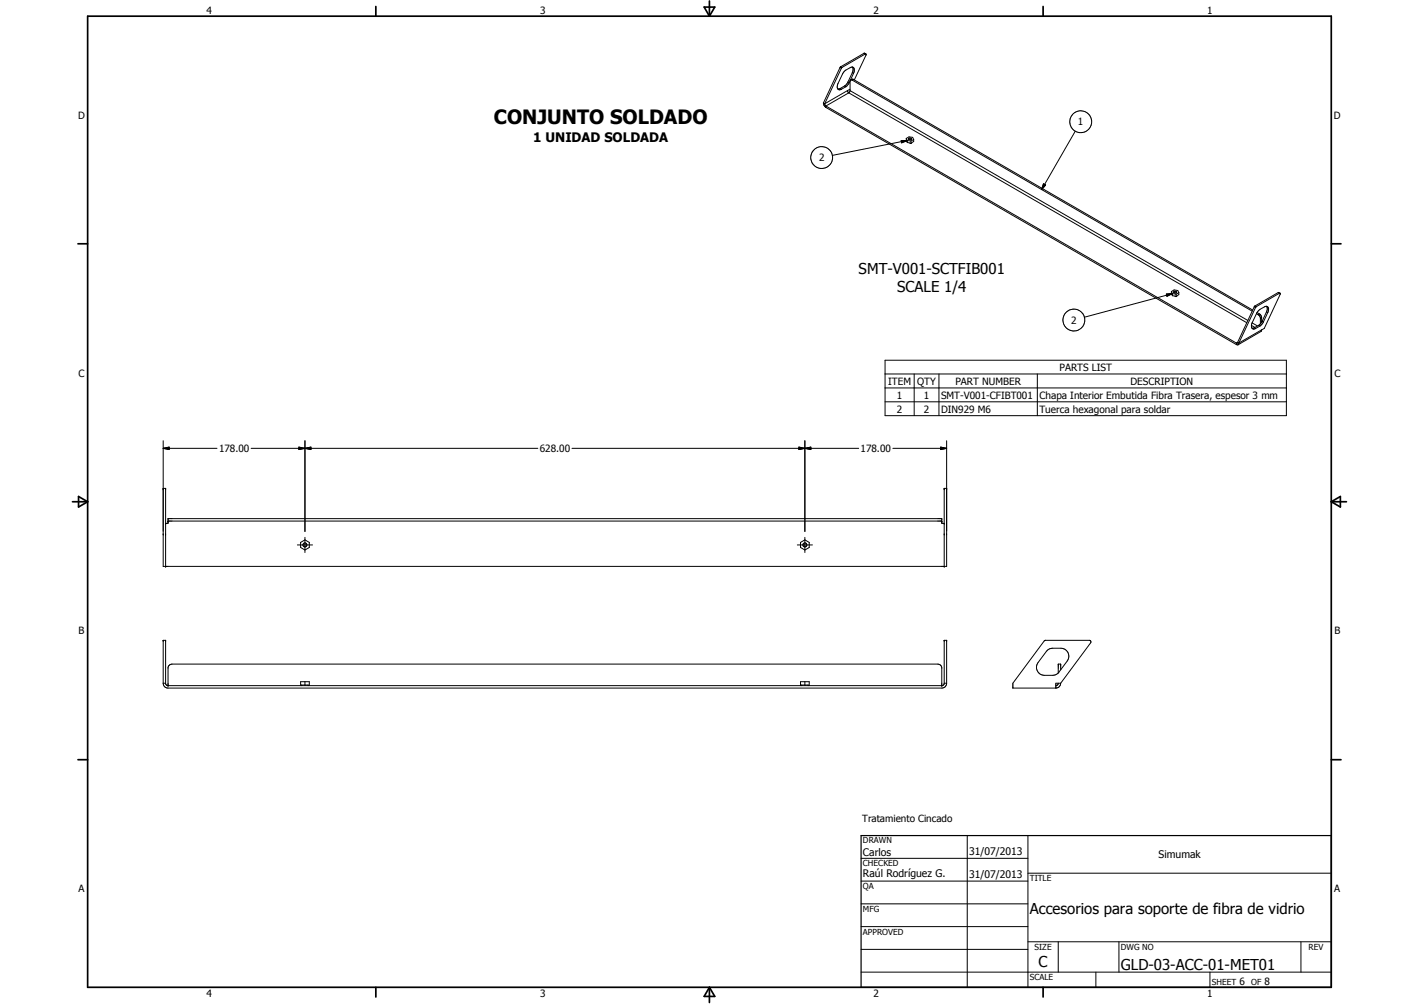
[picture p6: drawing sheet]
<svg xmlns="http://www.w3.org/2000/svg" width="594mm" height="420mm" viewBox="0 0 594 420" stroke-linecap="round" stroke-linejoin="round" font-family="sans-serif">
<g fill="none" stroke="#000" stroke-width=".42">
<path d="M351.7 28.2l.5 .4M351.7 28.2l-7 14.9M351.7 37l.6 .3M351.7 37l-.9 .3M352 27.9l.5 .3M352 27.9l-.3 .3M352.2 28.6l-6.9 14.8M352.5 28.2l-.3 .4M353.6 36l.5 .3M353.6 36l-1.9 1M354.1 36.3l-1.8 1M354.8 37.9l.5 1"/>
<path d="M354.8 37.9l-9.5 5.5M355 34.3l.5 .4M355 34.3l-1.4 1.7M355.3 38.9l166.7 96.1M355.3 38.9l-9.5 5.5M355.5 34.7l-1.4 1.6M355.9 37.9l166.5 96.2M355.9 37.3l-1.1 .6M355.9 37.9l-.6 1M355.9 33.8l-.4 .9M356 33.6l-.1 4.3M356.1 33.5l-.1 .1"/>
<path d="M356.1 33.5h.7M356.8 33.5l167.4 96.7M356.8 30.4l.5 .3M356.8 30.4l-1.8 3.9M356.9 28.1l-1 .2-2.6 1.7-2.4 4.9a1.6 1.6 0 0 0 .6 2.7l.8-.3M356.9 28.1a1.74 1.74 0 0 1 .4 2.6M356.9 28.1l.3 1-.4 1.3M357.3 33.2l-1.2 .3M357.3 33.2l-.5 .3M357.3 33.2l167.2 96.6M357.3 30.7l-1.3 2.9M361.7 22.3l.5 .3"/>
<path d="M361.7 22.3l-9.7 5.6M361.8 22.3l.7 .3M361.8 22.3h-.1M362.2 22.6l-9.7 5.6M362.5 22.6h-.3M362.5 22.6v.5l-4.8 10.3M344.7 43.1l.2 .8 .9 1.1M344.7 43.1l.6 .3M345.3 43.4l.5 1M345.8 44.4v.6M345.8 45l171.8 99.2M345.8 44.4l171.8 99.2"/>
<path d="M377.3 58.8h2.6l-2.4 1zM379.4 57.9v1l.5 .7M379.4 57.9l1.2-.6 1.5 .2 .4 .9M379.4 57.9l.5 .9M379.9 59.6l1.5 .5M379.9 58.8v.8M379.9 58.8l1.5 .2M379.9 58.8l-31.4 6.2M380.4 58a.53 .53 0 0 1 .8-.3 .53 .53 0 0 1 .2 .7l-.7 .1zM381.4 59v1.1M382.5 58.4v.8l-1.1 .9M382.5 58.4l-1.1 .6"/>
<path d="M450.2 54.9l-14.1 24.4M436.9 76.9l.9 .5-1.7 1.9zM488.3 123.1l2.5-.2-2.2 1.1zM490.4 122l.2 1.2M490.4 122l1.2-.7 1.5 .3 .4 .9M490.4 122l.4 .9M490.6 123.2l.2 .5M490.6 123.1v.1M490.8 123.7l1.6 .4M490.8 122.9v.8M490.8 122.9l1.6 .2M490.8 122.9l-36.8 9.9"/>
<path d="M491.4 122.2a.55 .55 0 0 1 .6-.3 .55 .55 0 0 1 .4 .6l-.7 .1zM491.4 122.3v.1M492.4 123.1v1M493.5 122.5v.8l-1.1 .8M493.5 122.5l-1.1 .6M524 136.2l1.4 .8M524.2 135.1l2.2 1.3M525.1 128.4l.5 .3M525.1 128.4l-6.9 14.9M525.1 137.2l.6 .3M525.1 137.2l-.9 .2M525.4 128.1l.5 .3"/>
<path d="M525.4 128.1l-.3 .3M525.6 128.7l-6.9 14.9M525.9 128.4l-.3 .3M526 131.3l.8 .4M526.3 130.8l1 .6M526.8 131.7l.8 1.1 .1 2.7M527 136.1l.5 .3M527 136.1l-1.9 1.1M527.3 131.4l.8 1.1 .1 2.3M527.3 131.4l-.5 .3M527.5 136.4l-1.8 1.1M528.2 138l-.3 .7-9.5 5.6"/>
<path d="M528.2 133l-.5 .3M528.2 134.8l-1.2 1.3M528.2 138l-9.5 5.6M528.4 134.5l.5 .3M528.4 134.5l-.2 .3M528.9 134.8l-1.4 1.6M530.2 130.6l.5 .3M530.2 130.6l-1.8 3.9M530.3 128.2a1.75 1.75 0 0 1 .4 2.7M530.3 128.2l-2.8 1.3-1 .9-2.3 4.6a1.51 1.51 0 0 0-.4 1.7 1.51 1.51 0 0 0 1.4 1l.5-.2M530.3 128.2l.3 1.3-.4 1.1M530.7 130.9l-1.8 3.9"/>
<path d="M535.1 122.4l.5 .3M535.1 122.4l-9.7 5.7M535.2 122.4h.1M535.2 122.4h-.1M535.3 122.4l.6 .3M535.6 122.7h.3M535.6 122.7l-9.7 5.7M535.9 122.7l-6.6 14.8-1.1 .5M370.5 150.7h168.1v23.2h-168.1zM370.5 156.5h168.1M382.7 156.5v17.4M393.1 156.5v17.4"/>
<path d="M434.3 156.5v17.4M517.6 144.2l.8 .1M517.6 143.6v.6M518.2 143.3l.5 .3M518.2 143.3l-.6 .3M518.2 143.3l-.2 .3h-.4M518.7 143.6l-.3 .7M370.5 162.3h168.1M370.5 168.1h168.1M68.3 187.6l2.5-.5v1zM68.3 184.4v52.6h328v-52.6M68.3 187.6h22.5"/>
<path d="M105.1 187.6h120.1M125.1 187.1l2.6 .5-2.6 .5zM127.7 187.6l2.5-.5v1zM127.7 184.4v38M239.5 187.6h120M334.5 187.1l2.5 .5-2.5 .5zM334.5 187.1v1l5-1v1zM337 187.6l2.5-.5v1zM337 184.4v38M373.8 187.6h22.5M393.8 187.1l2.5 .5-2.5 .5zM68.3 204.4h1v32.6"/>
<path d="M69.3 219h1.1v-2h323.9v2h1M70.4 218.1h323.9M396.3 204.4h-1v32.6M124.5 228h6.3M125.9 227l1.8-1.1 1.8 1.1v2.1l-1.8 1.1-1.8-1.1zM127.7 224.9v6.3M333.8 228h6.3M335.1 227l1.9-1.1 1.8 1.1v2.1l-1.8 1.1-1.9-1.1zM337 224.9v6.3M438.4 272.3l1.9-1h3.9a3.3 3.3 0 0 1 2.9 1.8 3.3 3.3 0 0 1-.3 3.5l-3.7 5-.7 .6-1.3 .4h-3.8a3.4 3.4 0 0 1-2.7-5.3zM68.3 285.9v-17.9h1v18.2l.8 .7h324.4l.8-.7v-18.2h1v17.9M68.3 285.9h1"/>
<path d="M68.3 285.9a2 2 0 0 0 2.1 2.1h323.9a2 2 0 0 0 2-2.1M70.4 286.9v-7.6a1.7 1.7 0 0 1 1.6-1.4h320.6l1.1 .4 .6 1v7.6M125.9 286.9v-1.6h3.6v1.6M126.3 286.9v-.2h2.7v.2M126.3 286.7v.2M127.7 285.3v1.4M129 286.7v.2M335.1 286.9v-1.6h3.7v1.6M335.6 286.9v-.2h2.8v.2M337 285.3v1.4M338.3 286.7v.2M395.3 285.9h1"/>
<path d="M443.1 285.9l-.4 .8-.7 .2M444.1 280.3v-2.4h-1v3.7M444.1 285.9l12.5-16.9v-.9l-19.2-.1-13.4 17.9v2.1h18M444.1 285.9h-2.1v2.1M444.1 285.9a2.09 2.09 0 0 1-2.1 2.1M360.5 359.2h69.9M405 349.7v63.5M430.4 349.7v63.5M360.5 368.7h69.9M360.5 378.2h69.9M430.4 365.4h127M360.5 387.8h69.9"/>
<path d="M360.5 397.3h69.9M430.4 394.1h127M443.1 394.1v12.7M468.5 394.1v12.7M544.7 394.1v12.7M360.5 406.8h196.9M458.8 406.8v6.4M506.6 406.8v6.4"/>
<circle cx="452.5" cy="50.9" r="4.6"/>
<circle cx="344" cy="65.9" r="4.6"/>
<circle cx="449.6" cy="133.9" r="4.6"/>
<circle cx="127.7" cy="228" r=".82"/>
<circle cx="337" cy="228.1" r=".83"/>
</g>
<g fill="#000">
<circle cx="68.3" cy="204.4" r=".18"/>
<circle cx="69.3" cy="219" r=".18"/>
<circle cx="69.3" cy="204.4" r=".18"/>
<circle cx="70.4" cy="218.1" r=".18"/>
<circle cx="70.4" cy="217" r=".18"/>
<circle cx="394.3" cy="217" r=".18"/>
<circle cx="394.3" cy="218.1" r=".18"/>
<circle cx="395.3" cy="204.4" r=".18"/>
<circle cx="395.3" cy="219" r=".18"/>
<circle cx="396.3" cy="204.4" r=".18"/>
<circle cx="69.3" cy="237" r=".18"/>
<circle cx="395.3" cy="237" r=".18"/>
<circle cx="68.3" cy="268" r=".18"/>
<circle cx="69.3" cy="268" r=".18"/>
<circle cx="395.3" cy="268" r=".18"/>
<circle cx="396.3" cy="268" r=".18"/>
<circle cx="70.4" cy="286.9" r=".18"/>
<circle cx="394.3" cy="286.9" r=".18"/>
</g>
<g fill="none" stroke="#000" stroke-width=".71">
<path d="M36.7 6.8h520.7v406.4h-520.7zM157.3 2.7v4.1M294.8 3h4.4l-2.2 3.8zM297 .4v6.4M436.7 2.7v4.1M32.6 102h4.1M557.4 102h4M30.3 210h6.4M32.9 207.8l3.8 2.2-3.8 2.2zM557.4 210h6.3M557.4 210l3.8-2.2v4.4zM32.6 317.9h4.1"/>
<path d="M557.4 317.9h4M157.3 413.2v4M297 413.2v6.3M297 413.2l2.2 3.8h-4.4zM436.7 413.2v4"/>
</g>
<path d="M360.5 349.7h196.9v63.5h-196.9z" fill="none" stroke="#000" stroke-width=".51"/>
<path d="M377.3 58.8h2.6l-2.4 1zM436.9 76.9l.9 .5-1.7 1.9zM488.3 123.1l2.5-.2-2.2 1.1zM68.3 187.6l2.5-.5v1zM125.1 187.1l2.6 .5-2.6 .5zM127.7 187.6l2.5-.5v1zM334.5 187.1l2.5 .5-2.5 .5zM337 187.6l2.5-.5v1zM393.8 187.1l2.5 .5-2.5 .5z" fill="#000"/>
<text font-size="8.2" x="206.8" y="51.9">CONJUNTO SOLDADO</text>
<g font-size="6.3">
<text x="359.5" y="114.6">SMT-V001-SCTFIB001</text>
<text x="375.6" y="122.1">SCALE 1/4</text>
<text x="431.1" y="382.6">Accesorios para soporte de fibra de vidrio</text>
<text x="434.8" y="404.7">C</text>
<text x="469.2" y="406">GLD-03-ACC-01-MET01</text>
</g>
<text font-size="5.5" x="223.2" y="59.2">1 UNIDAD SOLDADA</text>
<g font-size="4.4">
<text x="361.3" y="358.4">Carlos</text>
<text x="405.7" y="357.7">31/07/2013</text>
<text x="485" y="359.2">Simumak</text>
<text x="361.3" y="367.1">Raúl Rodríguez G.</text>
<text x="405.7" y="367.2">31/07/2013</text>
</g>
<g font-size="4.2">
<text x="86.4" y="5.8">4</text>
<text x="226.1" y="5.8">3</text>
<text x="365.7" y="5.8">2</text>
<text x="505.4" y="5.8">1</text>
<text x="32.8" y="49.6">D</text>
<text x="451.3" y="52.5">1</text>
<text x="558.5" y="49.6">D</text>
<text x="342.9" y="67.5">2</text>
<text x="448.5" y="135.5">2</text>
<text x="443.6" y="155.2">PARTS LIST</text>
<text x="32.9" y="157.6">C</text>
<text x="371.8" y="161">ITEM</text>
<text x="384" y="161">QTY</text>
<text x="400" y="161">PART NUMBER</text>
<text x="473.3" y="161">DESCRIPTION</text>
<text x="558.7" y="157.6">C</text>
<text x="375.5" y="166.8">1</text>
<text x="386.8" y="166.8">1</text>
<text x="394" y="166.8">SMT-V001-CFIBT001</text>
<text x="435.2" y="166.8">Chapa Interior Embutida Fibra Trasera, espesor 3 mm</text>
<text x="375.5" y="172.6">2</text>
<text x="386.8" y="172.6">2</text>
<text x="394" y="172.6">DIN929 M6</text>
<text x="435.2" y="172.7">Tuerca hexagonal para soldar</text>
<text x="91.7" y="189.2">178.00</text>
<text x="226" y="189.2">628.00</text>
<text x="360.3" y="189.2">178.00</text>
<text x="32.9" y="265.5">B</text>
<text x="558.7" y="265.5">B</text>
<text x="32.9" y="373.4">A</text>
<text x="558.6" y="373.4">A</text>
<text x="518.9" y="412.3">6</text>
<text x="529.4" y="412.3">8</text>
<text x="86.4" y="417.2">4</text>
<text x="226.1" y="417.2">3</text>
<text x="365.7" y="417.2">2</text>
<text x="505.4" y="417.2">1</text>
</g>
<text font-size="4.1" x="361" y="343.9">Tratamiento Cincado</text>
<g font-size="3.5">
<text x="361.3" y="353">DRAWN</text>
<text x="361.3" y="362.5">CHECKED</text>
<text x="431.1" y="368.7">TITLE</text>
<text x="361.3" y="372.1">QA</text>
<text x="361.3" y="381.6">MFG</text>
<text x="361.3" y="391.1">APPROVED</text>
<text x="433.1" y="397.5">SIZE</text>
<text x="469.2" y="397.5">DWG NO</text>
<text x="547.9" y="397.4">REV</text>
<text x="431.1" y="410.2">SCALE</text>
<text x="507.3" y="412.3">SHEET</text>
<text x="523.8" y="412.3">OF</text>
</g>
</svg>
